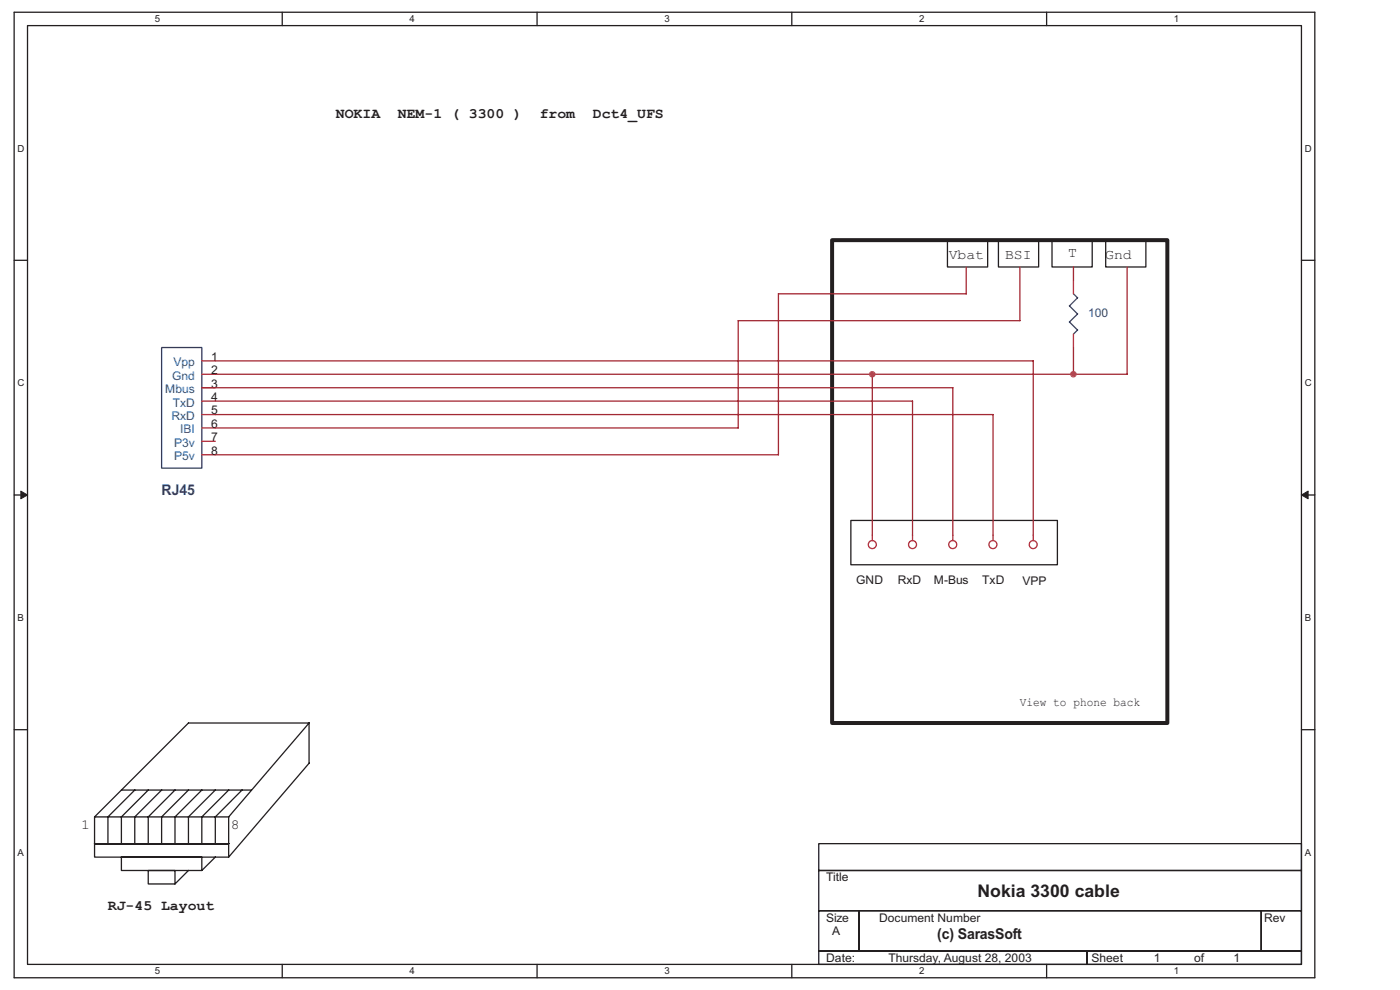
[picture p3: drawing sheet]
<svg xmlns="http://www.w3.org/2000/svg" width="297mm" height="210mm" viewBox="0 0 297 210" stroke-linecap="round" stroke-linejoin="round" font-family="sans-serif">
<path d="M3 2.6h275.9v204.8h-275.9zM5.8 5.4h270.3v199.2h-270.3z" fill="none" stroke="#231f20" stroke-width=".28"/>
<g fill="#fff">
<path d="M32.8 2.9h1.2v2.3h-1.2z"/>
<path d="M32.8 204.8h1.2v2.3h-1.2z"/>
</g>
<path d="M59.9 2.6v2.8M59.9 204.6v2.8" fill="none" stroke="#231f20" stroke-width=".28"/>
<g fill="#fff">
<path d="M86.9 2.9h1.1v2.3h-1.1z"/>
<path d="M86.9 204.8h1.1v2.3h-1.1z"/>
</g>
<path d="M113.9 2.6v2.8M113.9 204.6v2.8" fill="none" stroke="#231f20" stroke-width=".28"/>
<g fill="#fff">
<path d="M140.9 2.9h1.2v2.3h-1.2z"/>
<path d="M140.9 204.8h1.2v2.3h-1.2z"/>
</g>
<path d="M168 2.6v2.8M168 204.6v2.8" fill="none" stroke="#231f20" stroke-width=".28"/>
<g fill="#fff">
<path d="M195 2.9h1.1v2.3h-1.1z"/>
<path d="M195 204.8h1.1v2.3h-1.1z"/>
</g>
<path d="M222 2.6v2.8M222 204.6v2.8" fill="none" stroke="#231f20" stroke-width=".28"/>
<g fill="#fff">
<path d="M249 2.9h1.2v2.3h-1.2z"/>
<path d="M249 204.8h1.2v2.3h-1.2z"/>
<path d="M3.7 30.3h1.5v2.3h-1.5z"/>
<path d="M276.8 30.3h1.5v2.3h-1.5z"/>
<path d="M3.7 80.1h1.5v2.3h-1.5z"/>
<path d="M276.8 80.1h1.5v2.3h-1.5z"/>
</g>
<path d="M3 55.2h2.8M276.1 55.2h2.8" fill="none" stroke="#231f20" stroke-width=".28"/>
<g fill="#fff">
<path d="M3.7 129.9h1.4v2.3h-1.4z"/>
<path d="M276.8 129.9h1.4v2.3h-1.4z"/>
</g>
<path d="M3 105h2.8M276.1 105h2.8" fill="none" stroke="#231f20" stroke-width=".28"/>
<g fill="#231f20" stroke="#231f20" stroke-width=".21">
<path d="M4.4 104.2l1.4 .8-1.4 .8z" fill-rule="evenodd"/>
<path d="M276.1 105l1.4-.8v1.6z" fill-rule="evenodd"/>
</g>
<g fill="#fff">
<path d="M3.7 179.7h1.4v2.3h-1.4z"/>
<path d="M276.8 179.7h1.4v2.3h-1.4z"/>
</g>
<g fill="none" stroke="#231f20" stroke-width=".28">
<path d="M201 50.9h8.5v5.7h-8.5zM211.8 50.9h8.5v5.7h-8.5zM223.2 50.9h8.5v5.7h-8.5zM234.6 50.9h8.5v5.7h-8.5zM180.5 110.4h43.8v9.4h-43.8zM3 154.8h2.8M40 153.4h25.6M40 153.3l-19.9 20M65.6 153.4v8.5M65.6 153.3l-17.1 20M276.1 154.8h2.8M20 179h28.5"/>
<path d="M20.1 179h28.4h-28.4h28.4v2.8h-28.4zM20.1 173.3v5.7M20.1 173.3h28.4M25.8 167.6h27.6M28.6 167.6l-5.7 5.7v5.7M31.5 167.6l-5.7 5.7v5.7M34.3 167.6l-5.7 5.7v5.7M37.1 167.6l-5.7 5.7v5.7M40 167.6l-5.7 5.7v5.7M42.8 167.6l-5.7 5.7v5.7M45.7 167.6l-5.7 5.7v5.7M48.5 173.3v5.7"/>
<path d="M48.5 167.6l-5.7 5.7v5.7M51.4 167.6l-5.7 5.7v5.7M65.6 161.9l-17.1 19.9M173.7 179h102.4v5.7h-102.4zM25.8 181.8h17v2.9h-17zM31.4 184.7h5.7v2.8h-5.7zM40 184.6l-2.9 2.9M45.7 181.8l-2.9 2.9M173.7 184.7h102.4v8.5h-102.4zM173.7 193.2h8.5v8.5h-8.5zM182.2 193.2h85.4v8.5h-85.4zM267.6 193.2h8.5v8.5h-8.5z"/>
<path d="M173.7 201.7h56.9v2.9h-56.9zM230.6 201.7h45.5v2.9h-45.5z"/>
</g>
<path d="M176.5 50.9h71.1v102.5h-71.1z" fill="none" stroke="#231f20" stroke-width=".85"/>
<g fill="none" stroke="#ee2028" stroke-width=".28">
<path d="M227.7 59.5v2.8M42.8 76.6h2.9M42.8 79.4h2.9M227.7 70.9v2.8M42.8 82.2h2.9M42.8 85.1h2.9M42.8 87.9h2.9M42.8 90.8h2.9M42.8 93.6h2.9M42.8 96.5h2.9M185.1 113.5v1.2M193.6 113.5v1.2"/>
<path d="M202.1 113.5v1.2M210.7 113.5v1.2M219.2 113.5v1.2"/>
<circle cx="185.1" cy="115.5" r=".85"/>
<circle cx="193.6" cy="115.5" r=".85"/>
<circle cx="202.1" cy="115.5" r=".85"/>
<circle cx="210.6" cy="115.5" r=".85"/>
<circle cx="219.2" cy="115.5" r=".84"/>
</g>
<path d="M34.3 73.7h8.5v25.6h-8.5zM226.9 68.3l1.7 1.7M226.9 64.9l1.7 1.7M227.7 62.3l.9 .9M228.6 70l-.9 .9M228.6 66.6l-1.7 1.7M228.6 63.2l-1.7 1.7" fill="none" stroke="#2c3695" stroke-width=".28"/>
<g fill="none" stroke="#a22934" stroke-width=".28">
<path d="M205 56.6v5.7M216.4 56.6v11.4h-59.8M227.7 56.6v2.9M239.1 56.6v22.8h-193.4M45.7 76.6h173.5v37M156.6 68v22.8h-110.9M185.1 79.4v34.2M205 62.3h-39.9l.1 34.2h-119.5M227.7 73.7v5.7M42.8 82.2h159.4M45.7 85.1h147.9v28.5M45.7 87.9h165"/>
<path d="M202.1 82.2v31.4M210.7 87.9v25.7"/>
</g>
<g fill="#b6218b" stroke="#b6218b" stroke-width=".28">
<circle cx="185" cy="79.4" r=".56"/>
<circle cx="227.7" cy="79.4" r=".56"/>
</g>
<text font-size="3.7" fill="#231f20" x="207.4" y="190.2">Nokia 3300 cable</text>
<text font-size="3.2" fill="#231f20" x="198.8" y="199.2">(c) SarasSoft</text>
<text font-size="3.1" fill="#2e3090" x="34.3" y="105.1">RJ45</text>
<g font-size="3" fill="#231f20">
<text x="71.3" y="25.1">NOKIA</text>
<text x="84.4" y="25.1">NEM-1 ( 3300 )</text>
<text x="114.5" y="25.1">from</text>
<text x="125.8" y="25.1">Dct4_UFS</text>
<text x="201.3" y="54.9">Vbat</text>
<text x="213.2" y="54.9">BSI</text>
<text x="226.6" y="54.6">T</text>
<text x="234.5" y="54.9">Gnd</text>
<text x="17.2" y="175.8">1</text>
<text x="49" y="175.8">8</text>
<text x="22.9" y="193">RJ-45 Layout</text>
</g>
<text font-size="2.6" fill="#231f20" x="216.4" y="149.7">View to phone back</text>
<text font-size="2.5" fill="#2e3090" x="230.9" y="67.2">100</text>
<g font-size="2.5" fill="#14589f">
<text x="36.8" y="77.7">Vpp</text>
<text x="35.1" y="83.4">Mbus</text>
<text x="36.5" y="80.6">Gnd</text>
<text x="36.4" y="89.1">RxD</text>
<text x="36.7" y="86.2">TxD</text>
<text x="36.9" y="94.8">P3v</text>
<text x="38.2" y="91.9">IBI</text>
<text x="36.9" y="97.6">P5v</text>
</g>
<g font-size="2.5" fill="#231f20">
<text x="44.8" y="76.5">1</text>
<text x="44.8" y="79.4">2</text>
<text x="44.8" y="82.2">3</text>
<text x="44.8" y="85.1">4</text>
<text x="44.8" y="87.9">5</text>
<text x="44.8" y="90.8">6</text>
<text x="44.8" y="93.6">7</text>
<text x="44.8" y="96.4">8</text>
<text x="181.6" y="123.8">GND</text>
<text x="190.5" y="123.8">RxD</text>
<text x="198.1" y="123.8">M-Bus</text>
<text x="208.4" y="123.8">TxD</text>
<text x="216.9" y="124.1">VPP</text>
<text x="175.3" y="187">Title</text>
<text x="175.3" y="195.5">Size</text>
<text x="186.5" y="195.5">Document Number</text>
<text x="268.2" y="195.5">Rev</text>
<text x="176.5" y="198.3">A</text>
<text x="175.3" y="204">Date:</text>
<text x="188.5" y="204">Thursday, August 28, 2003</text>
<text x="231.6" y="204">Sheet</text>
<text x="244.8" y="204">1</text>
<text x="253.3" y="204">of</text>
<text x="261.7" y="204">1</text>
</g>
<g font-size="2" fill="#231f20">
<text x="32.8" y="4.7">5</text>
<text x="86.9" y="4.7">4</text>
<text x="140.9" y="4.7">3</text>
<text x="195" y="4.7">2</text>
<text x="249" y="4.7">1</text>
<text x="3.7" y="32.2">D</text>
<text x="276.8" y="32.2">D</text>
<text x="3.7" y="82">C</text>
<text x="276.8" y="82">C</text>
<text x="3.7" y="131.7">B</text>
<text x="276.8" y="131.7">B</text>
<text x="3.7" y="181.5">A</text>
<text x="276.8" y="181.5">A</text>
<text x="32.8" y="206.7">5</text>
<text x="86.9" y="206.7">4</text>
<text x="140.9" y="206.7">3</text>
<text x="195" y="206.7">2</text>
<text x="249" y="206.7">1</text>
</g>
</svg>
